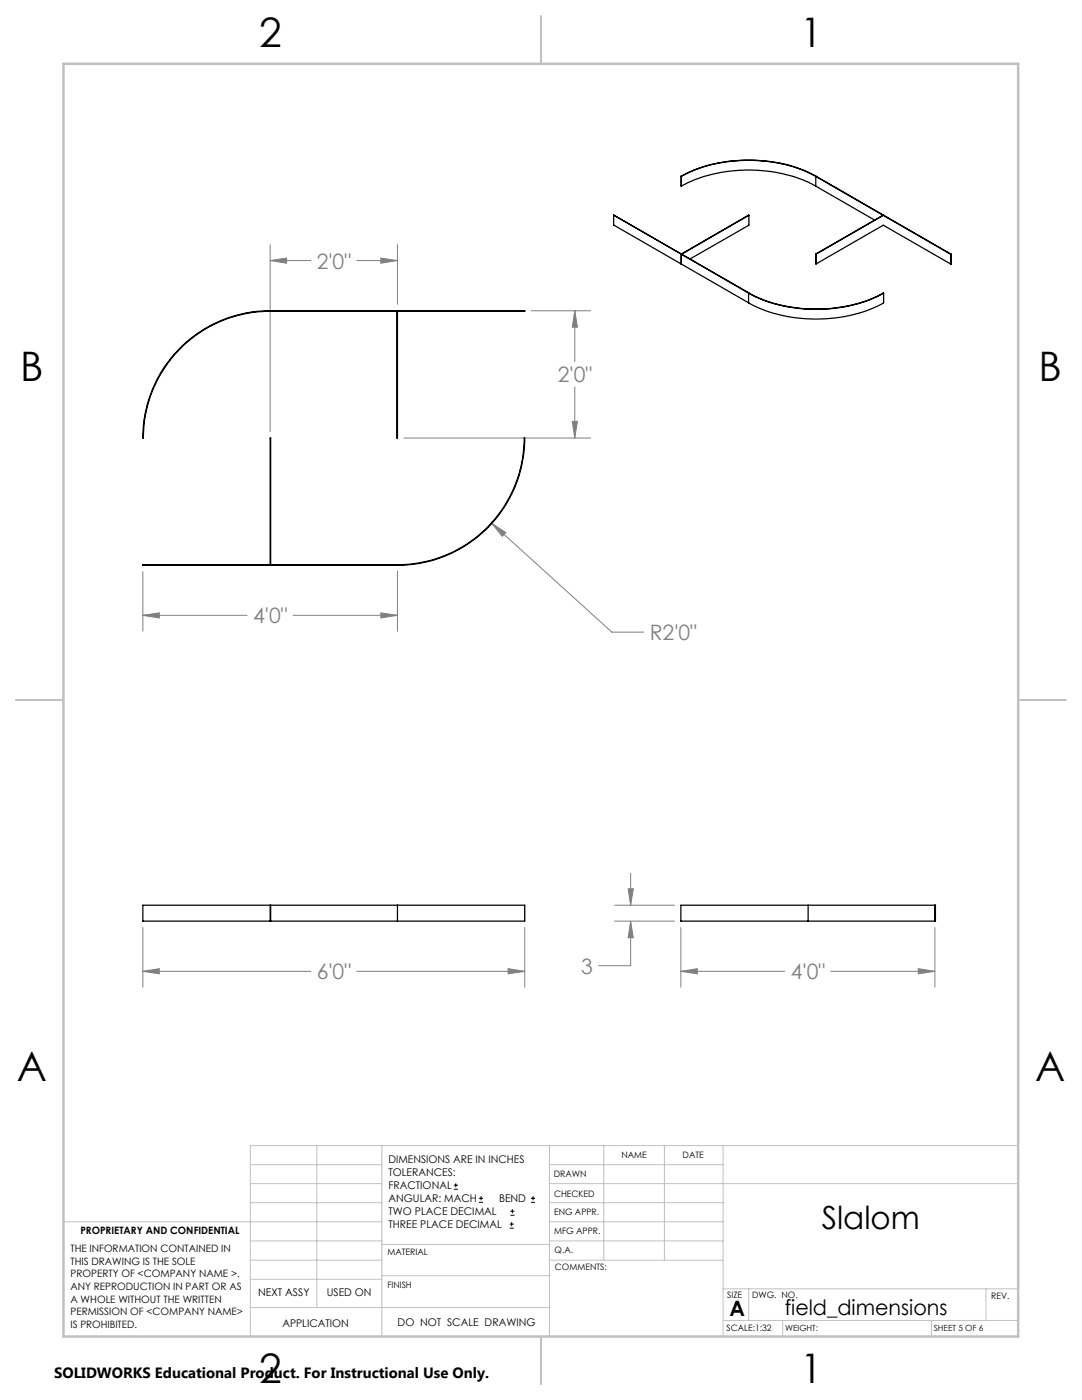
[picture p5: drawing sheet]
<svg xmlns="http://www.w3.org/2000/svg" width="216mm" height="279mm" viewBox="0 0 216 279" stroke-linecap="round" stroke-linejoin="round" font-family="sans-serif">
<g fill="none" stroke="#000" stroke-width=".2">
<path d="M90.6 237.3h.8M90.6 236.5h.8M90.9 236.1v.9M95.6 240h.8M95.6 239.1h.8M96 238.7v.8M105.9 240h.9M105.9 239.1h.9M106.4 238.7v.8M101.7 245.1h.8M101.7 244.3h.8M101.8 242.5h.9"/>
<path d="M101.8 241.7h.9M102.1 243.9v.8M102.2 241.3v.8"/>
</g>
<g fill="none" stroke="#808080" stroke-width=".2">
<path d="M53.9 52l3.3-.5v1zM53.9 48.8v37.3M53.9 52h8.1M71.2 52h8.1M76 51.5l3.3 .5-3.3 .5zM79.3 48.8v11.9M106 62h11.9M114.7 62l.5 3.3h-1zM114.7 62v10.2M114.7 77.2v10.2M80.6 87.4h37.3M114.2 84.1h1l-.5 3.3z"/>
<path d="M28.5 114.1v11.9M79.3 114v12M98.1 104.5l2.8 1.8-.7 .7zM98.1 104.5l24 21.7h6.3M28.5 122.8l3.3-.5v1zM28.5 122.8h20.8M58.5 122.8h20.8M76 122.3l3.3 .5-3.3 .5zM125.3 177.4h1.1l-.6 3.3zM125.8 174.3v6.4M28.5 193.9l3.3-.6v1zM28.5 185.1v11.9"/>
<path d="M28.5 193.9h33.5M71.2 193.9h33.5M101.4 193.3l3.3 .6-3.3 .4zM104.7 185.1v11.9M122.7 180.7h11.9M122.7 183.8h11.9M125.8 183.8l.6 3.3h-1.1zM125.8 183.8v8.9h-6.3M135.9 193.9l3.2-.6v1zM135.9 193.9h20.7M135.9 185.1v11.9M165.8 193.9h20.7"/>
<path d="M183.2 193.3l3.3 .6-3.3 .4zM186.5 185.1v11.9"/>
</g>
<g fill="none" stroke="#c0c0c0" stroke-width=".2">
<path d="M50 232.4h26.2M50 236.2h26.2M63.2 228.6v32.3M76.2 228.6v38.1M109.6 228.6v38.1M109.6 232.4h34.7M109.6 236.2h93.6M120.5 228.6v22.9M132.6 228.6v22.9M144.3 228.6v38.1M203.2 228.6h-153.2v38.1M12.7 243.8h63.5"/>
<path d="M50 251.5h26.2M50 240h26.2M50 247.7h26.2M50 255.3h26.2M76.2 254.6h33.4M76.2 248.4h33.4M109.6 251.5h34.7M109.6 243.8h34.7M109.6 240h34.7M109.6 247.7h34.7M144.3 257.2h58.9M149.4 257.2v6.3"/>
<path d="M196.7 257.2v6.3M50 260.9h59.6M144.3 263.5h58.9M156.2 263.5v3.2M185.9 263.5v3.2"/>
</g>
<path d="M108 3.2v9.5M3.1 139.7h9.6M203.2 139.7h9.5M108 266.7v9.6" fill="none" stroke="#c0c0c0" stroke-width=".25"/>
<path d="M12.7 12.7h190.5v254h-190.5z" fill="none" stroke="#c0c0c0" stroke-width=".5"/>
<path d="M28.5 193.9l3.3-.6v1zM101.4 193.3l3.3 .6-3.3 .4zM98.1 104.5l2.1 2.5 .7-.7zM114.7 62l.5 3.3h-1zM114.2 84.1h1l-.5 3.3zM76 122.3l3.3 .5-3.3 .5zM28.5 122.8l3.3-.5v1zM76 51.5l3.3 .5-3.3 .5zM53.9 52l3.3-.5v1zM125.3 177.4h1.1l-.6 3.3zM125.8 183.8l.6 3.3h-1.1zM135.9 193.9l3.2-.6v1zM183.2 193.3l3.3 .6-3.3 .4z" fill="#808080"/>
<g fill="none" stroke="#000" stroke-width=".25">
<path d="M135.9 35.2a29.9 29.9 0 0 1 26.9 0l27 15.5M135.9 35.2l.1 1.9M135.9 35.2h.1M136 35.2a29.7 29.7 0 0 1 26.5-.2l.3 .2M136 37.1a29.7 29.7 0 0 1 26.5-.1l.3 .1M136 35.2v1.9M162.8 35.2v1.9M162.8 35.2l26.9 15.6M162.8 37.1l11.7 6.8M122.4 42.9l27 15.6M122.4 42.9h.1M122.4 42.9v2l27 15.5"/>
<path d="M122.5 42.9l26.9 15.6a29.1 29.1 0 0 0 18.2 2.8 26.7 26.7 0 0 0 8.7-2.8M135.9 50.7l.1 2v-1.9M135.9 50.7l.1 .1M149.4 58.5a29.8 29.8 0 0 0 21.7 2.1l3.1-1.1 2.1-1M149.4 58.5v1.9M149.4 43l-13.4 7.8M149.4 43v1.9l-11.7 6.8M149.4 43l-13.5 7.7M162.8 50.7l13.5-7.8-13.5 7.8M162.8 50.7v2M162.8 50.7h.1M162.8 52.7l13.4-7.8 13.5 7.8"/>
<path d="M176.3 58.5v1.9a29.8 29.8 0 0 1-21.7 2.2l-3.2-1.1-2-1.1M189.7 50.8v1.9M189.8 50.7l-.1 .1M189.8 50.7l-.1 2M35.7 69.7a25.3 25.3 0 0 1 18.2-7.7h50.8v.1h-50.8a25.3 25.3 0 0 0-25.3 25.3h-.1a25.2 25.2 0 0 1 7.2-17.7zM79.2 62v25.4h.1v-25.4M28.5 112.7h50.8a25.3 25.3 0 0 0 25.3-25.3h.1a25.4 25.4 0 0 1-25.4 25.4h-50.8zM53.9 112.8v-25.4h.1v25.4M53.9 180.7v3.1M54 180.7v3.1M79.3 180.7h25.4v3.1h-25.4M79.3 180.7h-50.8v3.1h50.8"/>
<path d="M79.3 180.7v3.1M161.3 180.7h-25.4v3.1h25.4M161.3 180.7h25.4v3.1h-25.4M161.3 180.7v3.1M186.5 180.7v3.1"/>
</g>
<g font-size="8.1">
<text x="51.7" y="9.3">2</text>
<text x="159.7" y="9.3">1</text>
<text x="4" y="76">B</text>
<text x="207.2" y="76">B</text>
<text x="3.3" y="215.7">A</text>
<text x="206.5" y="215.7">A</text>
<text x="51.7" y="276">2</text>
<text x="159.7" y="276">1</text>
</g>
<text font-size="6.3" x="164" y="245.4">Slalom</text>
<g font-size="4.2" fill="#808080">
<text x="63.2" y="53.6">2'0&quot;</text>
<text x="111.3" y="76.3">2'0&quot;</text>
<text x="50.5" y="124.4">4'0&quot;</text>
<text x="129.6" y="127.7">R2'0&quot;</text>
<text x="63.2" y="195.4">6'0&quot;</text>
<text x="116" y="194.3">3</text>
<text x="157.8" y="195.4">4'0&quot;</text>
</g>
<g font-size="4.2">
<text x="145.6" y="262.7">A</text>
<text x="156.6" y="262.4">field_dimensions</text>
</g>
<text font-size="3" x="10.8" y="275.1">SOLIDWORKS Educational Product. For Instructional Use Only.</text>
<g font-size="2.1">
<text x="77.5" y="232.2">DIMENSIONS ARE IN INCHES</text>
<text x="77.5" y="234.7">TOLERANCES:</text>
<text x="77.5" y="237.3">FRACTIONAL</text>
<text x="77.5" y="239.9">ANGULAR: MACH</text>
<text x="99.6" y="239.9">BEND</text>
<text x="77.5" y="242.5">TWO PLACE DECIMAL</text>
<text x="77.5" y="245.1">THREE PLACE DECIMAL</text>
<text x="51.5" y="258.7">NEXT ASSY</text>
<text x="65.2" y="258.6">USED ON</text>
<text x="56.3" y="264.8">APPLICATION</text>
<text x="79.3" y="264.6">DO NOT SCALE DRAWING</text>
</g>
<g font-size="2">
<text x="14.1" y="249.9">THE INFORMATION CONTAINED IN</text>
<text x="16" y="246.3">PROPRIETARY AND CONFIDENTIAL</text>
<text x="14.1" y="252.4">THIS DRAWING IS THE SOLE</text>
<text x="14.1" y="254.9">PROPERTY OF &lt;COMPANY NAME &gt;.</text>
<text x="14.1" y="257.4">ANY REPRODUCTION IN PART OR AS</text>
<text x="14.1" y="260">A WHOLE WITHOUT THE WRITTEN</text>
<text x="14.1" y="262.5">PERMISSION OF &lt;COMPANY NAME&gt;</text>
<text x="14.1" y="265">IS PROHIBITED.</text>
</g>
<g font-size="1.8">
<text x="124" y="231.1">NAME</text>
<text x="136.2" y="231.1">DATE</text>
<text x="110.5" y="234.8">DRAWN</text>
<text x="110.5" y="238.9">CHECKED</text>
<text x="110.6" y="242.5">ENG APPR.</text>
<text x="77.3" y="250.5">MATERIAL</text>
<text x="110.6" y="246.3">MFG APPR.</text>
<text x="110.7" y="250">Q.A.</text>
<text x="77.3" y="257">FINISH</text>
<text x="110.7" y="253.5">COMMENTS:</text>
<text x="145.1" y="259">SIZE</text>
<text x="150.1" y="259.1">DWG. NO.</text>
<text x="197.8" y="259.2">REV.</text>
<text x="145" y="265.7">SCALE:1:32</text>
</g>
<g font-size="1.7">
<text x="156.7" y="265.7">WEIGHT:</text>
<text x="186.3" y="265.7">SHEET 5 OF 6</text>
</g>
</svg>
